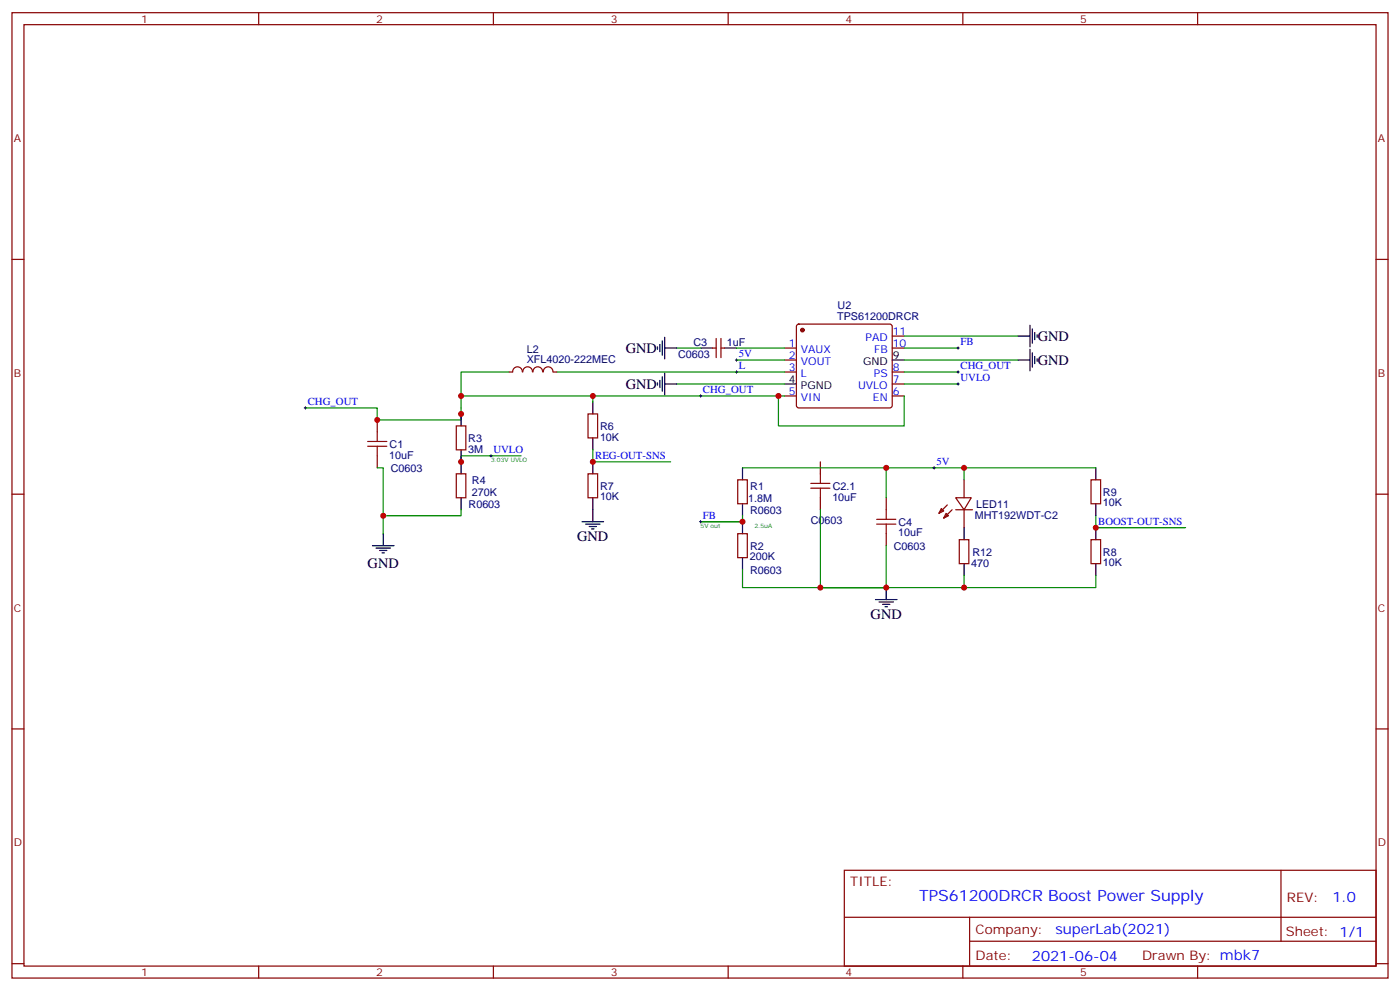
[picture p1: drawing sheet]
<svg xmlns="http://www.w3.org/2000/svg" width="412mm" height="292mm" viewBox="0 0 412 292" stroke-linecap="round" stroke-linejoin="round" font-family="sans-serif">
<g fill="none" stroke="#870000" stroke-width=".35">
<path d="M3.5 3.7h405.4v284.4h-405.4zM7.1 7.3h398.2v277.3h-398.2zM76.2 3.7v3.6M145.3 3.7v3.6M214.5 3.7v3.6M283.6 3.7v3.6M352.8 3.7v3.6M3.5 76.4h3.6M405.3 76.4h3.6M211 99.7v5.6M212.4 99.7v5.6M234.8 95.7l.5-.2h26.8l.5 .2 .2 .5v23.3l-.2 .4-.5 .3h-26.8l-.5-.3-.2-.4v-23.3z"/>
<path d="M262.8 99h3.5M149.9 109.6h1.1M151 109.5a1.41 1.41 0 0 1 1.4-1.5 1.41 1.41 0 0 1 1.4 1.6M154 109.5a1.41 1.41 0 0 1 1.4-1.5 1.41 1.41 0 0 1 1.4 1.5M157 109.5a1.41 1.41 0 0 1 1.4-1.5 1.41 1.41 0 0 1 1.4 1.5M160.1 109.5a1.41 1.41 0 0 1 1.4-1.5 1.41 1.41 0 0 1 1.4 1.6M163 109.6h1M209.9 102.5h1.1M212.4 102.5h1M231.1 102.5h3.5M231.1 106h3.5M231.1 109.6h3.5"/>
<path d="M231.1 116.6h3.5M262.8 102.5h3.5M262.8 109.6h3.5M262.8 116.6h3.5M262.8 113.1h3.5M111.1 123.7v3.5M111.1 134.3v3.5M134.4 139.6h2.8v7h-2.8zM134.4 125.4h2.8v7.1h-2.8zM173.2 121.9h2.8v7.1h-2.8zM173.2 139.6h2.8v7h-2.8zM241.7 136v3.6"/>
<path d="M3.5 145.6h3.6M217.3 157.2h2.8v7.1h-2.8zM217.3 141.3h2.8v7.1h-2.8zM241.7 146.6v3.5M261.1 146.6v3.5M261.1 157.2v3.5M277.3 149.8l.7 .7-1.4 .7zM278.7 151.2l.7 .7-1.4 .7zM279 148.7l-2.4 2.5M280.5 150.1l-2.5 2.5M281.5 146.6h4.6l-2.1 3.5zM281.5 150.1h5"/>
<path d="M282.6 159h2.8v7h-2.8zM284 141.3v5.3M284 150.1v5.3M321.4 159h2.8v7h-2.8zM321.4 141.3h2.8v7.1h-2.8zM405.3 145.6h3.6M3.5 214.7h3.6M405.3 214.7h3.6M248.7 256.3h156.6v28.3h-156.6zM377.3 256.4v20.8M248.7 270.2h156.5M285.6 277.2h119.6"/>
<path d="M285.6 270.2v14.1M3.5 283.8h3.6M76.2 284.6v3.5M145.3 284.6v3.5M214.5 284.6v3.5M283.6 284.6v3.5M352.8 284.6v3.5M405.3 283.8h3.6"/>
</g>
<circle cx="236.4" cy="97.2" r=".53" fill="#870000" stroke="#870000" stroke-width=".35"/>
<g fill="none" stroke="#000" stroke-width=".35">
<path d="M195.8 99.3v6.4M299.9 99h3.5M303.4 95.8v6.4M304.1 96.9v4.2M304.8 97.9v2.1M305.5 98.6v.7M174.6 118.4v3.5M193.7 102.2v.7M193.7 112.7v.8M194.4 101.5v2.1M194.4 112v2.2M195.1 100.4v4.2"/>
<path d="M195.1 111v4.2M195.8 113.1h3.5M195.8 102.5h3.5M195.8 109.9v6.4M206.4 102.5h3.5M213.4 102.5h3.6M231.1 113.1h3.5M262.8 106h3.5M299.9 106h3.5M303.4 102.9v6.3M304.1 103.9v4.3M304.8 105v2.1"/>
<path d="M305.5 105.7v.7M135.8 121.9v3.5M135.8 132.5v7.1M174.6 129v3.5M174.6 136v3.6M218.7 137.8v3.5M322.8 137.8v3.5M112.9 157.2v3.5M135.8 146.6v3.5M171.4 153.7h6.4M172.5 154.4h4.2M173.6 155.1h2.1"/>
<path d="M174.3 155.8h.7M174.6 146.6v7.1M218.7 148.4v3.5M218.7 153.7v3.5M284 155.4v3.6M322.8 148.4v3.5M322.8 155.4v3.6M109.7 160.7h6.4M110.8 161.4h4.2M111.8 162.1h2.1M112.5 162.8h.7M218.7 164.3v3.5"/>
<path d="M257.9 176.6h6.3M258.9 177.3h4.3M260 178h2.1M260.7 178.7h.7M261.1 173.1v3.5M284 166v3.5M322.8 166v3.5"/>
</g>
<g fill="none" stroke="#008700" stroke-width=".35">
<path d="M266.3 99h33.6M135.8 116.6h95.3M149.9 109.6h-14.1v14.1h-24.7v-3.5h-21.1M164 109.6h67.1M174.6 116.6v1.8M199.3 102.5h7.1M199.3 113.1h31.8M217 102.5h14.1M217 106h14.1M229.3 116.6v8.8h37v-8.8M266.3 102.5h15.9M266.3 113.1h15.9"/>
<path d="M266.3 106h33.6M266.3 109.6h15.9M111.1 137.8h1.8v19.4M153.5 134.3h-17.7v1.7M174.6 132.5v3.5h23M218.7 137.8h65.3v3.5M261.1 137.8v8.8M284 137.8h38.8M135.8 150.1v1.8h-22.9M218.7 151.9v1.8h-12.3h12.3M241.7 150.1v23h19.4M322.8 151.9v3.5h26.4"/>
<path d="M261.1 160.7v12.4h-42.4v-5.3M284 169.5v3.6h-42.3M322.8 169.5v3.6h-38.8"/>
</g>
<path d="M108.3 131.4h5.6M108.3 130h5.6M111.1 127.2v2.8M111.1 131.4v2.9M241.7 139.6v2.8M238.8 143.8h5.7M238.8 142.4h5.7M241.7 143.8v2.8M258.2 154.4h5.7M258.2 153h5.7M261.1 150.1v2.9M261.1 154.4v2.8" fill="none" stroke="#a10000" stroke-width=".35"/>
<g fill="none" stroke="#000" stroke-width=".29">
<path d="M90 119.8v.7M206 116.6h.7M206.4 116.3v.7M216.6 106h.7M216.6 109.6h.7M217 105.7v.7M217 109.2v.7M281.9 102.5h.7M281.9 113.1h.7M281.9 109.6h.7M282.2 102.2v.7M282.2 109.2v.7"/>
<path d="M282.2 112.7v.8M89.6 120.2h.7M144.3 134.3h.7M144.6 133.9v.7M174.3 136h.7M174.6 135.7v.7M274.8 137.8h.7M275.2 137.4v.7M206 153.7h.7M206.4 153.3v.7M322.4 155.4h.7M322.8 155.1v.7"/>
</g>
<g fill="#c00">
<circle cx="241.7" cy="173.1" r=".88"/>
<circle cx="112.9" cy="151.9" r=".88"/>
<circle cx="218.7" cy="153.7" r=".88"/>
<circle cx="261.1" cy="173.1" r=".88"/>
<circle cx="135.8" cy="136" r=".88"/>
<circle cx="229.3" cy="116.6" r=".88"/>
<circle cx="135.8" cy="116.6" r=".88"/>
<circle cx="261.1" cy="137.8" r=".88"/>
<circle cx="174.6" cy="116.6" r=".88"/>
<circle cx="284" cy="137.8" r=".88"/>
<circle cx="284" cy="173.1" r=".88"/>
<circle cx="322.8" cy="155.4" r=".88"/>
<circle cx="174.6" cy="136" r=".88"/>
<circle cx="111.1" cy="123.7" r=".88"/>
<circle cx="135.8" cy="121.9" r=".88"/>
</g>
<text font-size="4.6" fill="#00f" x="270.8" y="265.4">TPS61200DRCR Boost Power Supply</text>
<g font-size="4.2">
<text x="305.7" y="100.4">GND</text>
<text x="184.3" y="103.9">GND</text>
<text x="305.7" y="107.5">GND</text>
<text x="184.3" y="114.5">GND</text>
<text x="170" y="159.3">GND</text>
<text x="108.3" y="167.4">GND</text>
<text x="256.5" y="182.2">GND</text>
</g>
<g font-size="4.2" fill="#00f">
<text x="392.5" y="265.6">1.0</text>
<text x="310.9" y="275.2">superLab(2021)</text>
<text x="304" y="283">2021-06-04</text>
</g>
<g font-size="3.9" fill="#800">
<text x="250.5" y="260.9">TITLE:</text>
<text x="379.1" y="265.6">REV:</text>
<text x="287.4" y="275.1">Company:</text>
<text x="378.7" y="275.7">Sheet: 1/1</text>
<text x="287.4" y="282.8">Date:</text>
<text x="336.4" y="282.9">Drawn By: mbk7</text>
</g>
<g font-size="3.2" fill="#800">
<text x="41.6" y="6.7">1</text>
<text x="110.8" y="6.7">2</text>
<text x="179.9" y="6.7">3</text>
<text x="249.1" y="6.7">4</text>
<text x="318.2" y="6.7">5</text>
<text x="4.1" y="41.8">A</text>
<text x="405.9" y="41.8">A</text>
<text x="4.1" y="111">B</text>
<text x="405.9" y="111">B</text>
<text x="4.1" y="180.1">C</text>
<text x="405.9" y="180.1">C</text>
<text x="4.1" y="249.3">D</text>
<text x="405.9" y="249.3">D</text>
<text x="41.6" y="287.5">1</text>
<text x="110.8" y="287.5">2</text>
<text x="179.9" y="287.5">3</text>
<text x="249.1" y="287.5">4</text>
<text x="318.2" y="287.5">5</text>
</g>
<g font-size="3.2" fill="#000080">
<text x="246.6" y="94.3">TPS61200DRCR</text>
<text x="246.7" y="91.1">U2</text>
<text x="204.3" y="101.9">C3</text>
<text x="214.1" y="101.9">1uF</text>
<text x="155.2" y="107">XFL4020-222MEC</text>
<text x="155.2" y="103.9">L2</text>
<text x="199.8" y="105.4">C0603</text>
<text x="114.8" y="131.9">C1</text>
<text x="137.9" y="130.1">R3</text>
<text x="176.7" y="129.8">10K</text>
<text x="176.7" y="126.6">R6</text>
<text x="114.7" y="135.1">10uF</text>
<text x="137.9" y="133.3">3M</text>
<text x="115.1" y="139">C0603</text>
<text x="139" y="142.5">R4</text>
<text x="138" y="149.6">R0603</text>
<text x="139" y="146">270K</text>
<text x="176.7" y="147.4">10K</text>
<text x="176.7" y="144.2">R7</text>
<text x="220.4" y="147.8">1.8M</text>
<text x="221" y="144.3">R1</text>
<text x="245.2" y="147.4">10uF</text>
<text x="245.3" y="144.2">C2.1</text>
<text x="287.5" y="149.6">LED11</text>
<text x="324.9" y="149.2">10K</text>
<text x="324.9" y="146">R9</text>
<text x="220.9" y="151.3">R0603</text>
<text x="238.8" y="154.4">C0603</text>
<text x="264.7" y="154.8">C4</text>
<text x="287.2" y="152.8">MHT192WDT-C2</text>
<text x="220.9" y="161.9">R2</text>
<text x="263.3" y="161.9">C0603</text>
<text x="264.6" y="158">10uF</text>
<text x="220.8" y="165.1">200K</text>
<text x="286.1" y="166.9">470</text>
<text x="286.5" y="163.7">R12</text>
<text x="324.9" y="166.8">10K</text>
<text x="324.9" y="163.6">R8</text>
<text x="220.9" y="169">R0603</text>
</g>
<g font-size="3.2" fill="#00f">
<text x="255" y="100.4">PAD</text>
<text x="263" y="98.6">11</text>
<text x="282.9" y="101.6">FB</text>
<text x="217.7" y="105.2">5V</text>
<text x="232.4" y="102.2">1</text>
<text x="232.4" y="105.7">2</text>
<text x="235.9" y="103.9">VAUX</text>
<text x="235.9" y="107.5">VOUT</text>
<text x="257.5" y="103.9">FB</text>
<text x="263" y="102.2">10</text>
<text x="217.7" y="108.7">L</text>
<text x="232.4" y="109.2">3</text>
<text x="235.9" y="111">L</text>
<text x="257.4" y="111">PS</text>
<text x="263" y="112.7">7</text>
<text x="263" y="109.2">8</text>
<text x="282.9" y="112.2">UVLO</text>
<text x="282.9" y="108.7">CHG_OUT</text>
<text x="90.7" y="119.3">CHG_OUT</text>
<text x="207.1" y="115.7">CHG_OUT</text>
<text x="232.4" y="116.3">5</text>
<text x="235.9" y="118">VIN</text>
<text x="252.8" y="114.5">UVLO</text>
<text x="257.1" y="118">EN</text>
<text x="263" y="116.3">6</text>
<text x="145.3" y="133.4">UVLO</text>
<text x="175.3" y="135.1">REG-OUT-SNS</text>
<text x="275.9" y="136.9">5V</text>
<text x="207.1" y="152.8">FB</text>
<text x="323.5" y="154.6">BOOST-OUT-SNS</text>
</g>
<g font-size="3.2">
<text x="254.2" y="107.5">GND</text>
<text x="263" y="105.7">9</text>
<text x="232.4" y="112.7">4</text>
<text x="235.9" y="114.5">PGND</text>
</g>
<g font-size="1.8" fill="#060">
<text x="144.6" y="136">3.03V UVLO</text>
<text x="206.4" y="155.4">5V out</text>
<text x="222.2" y="155.4">2.5uA</text>
</g>
</svg>
